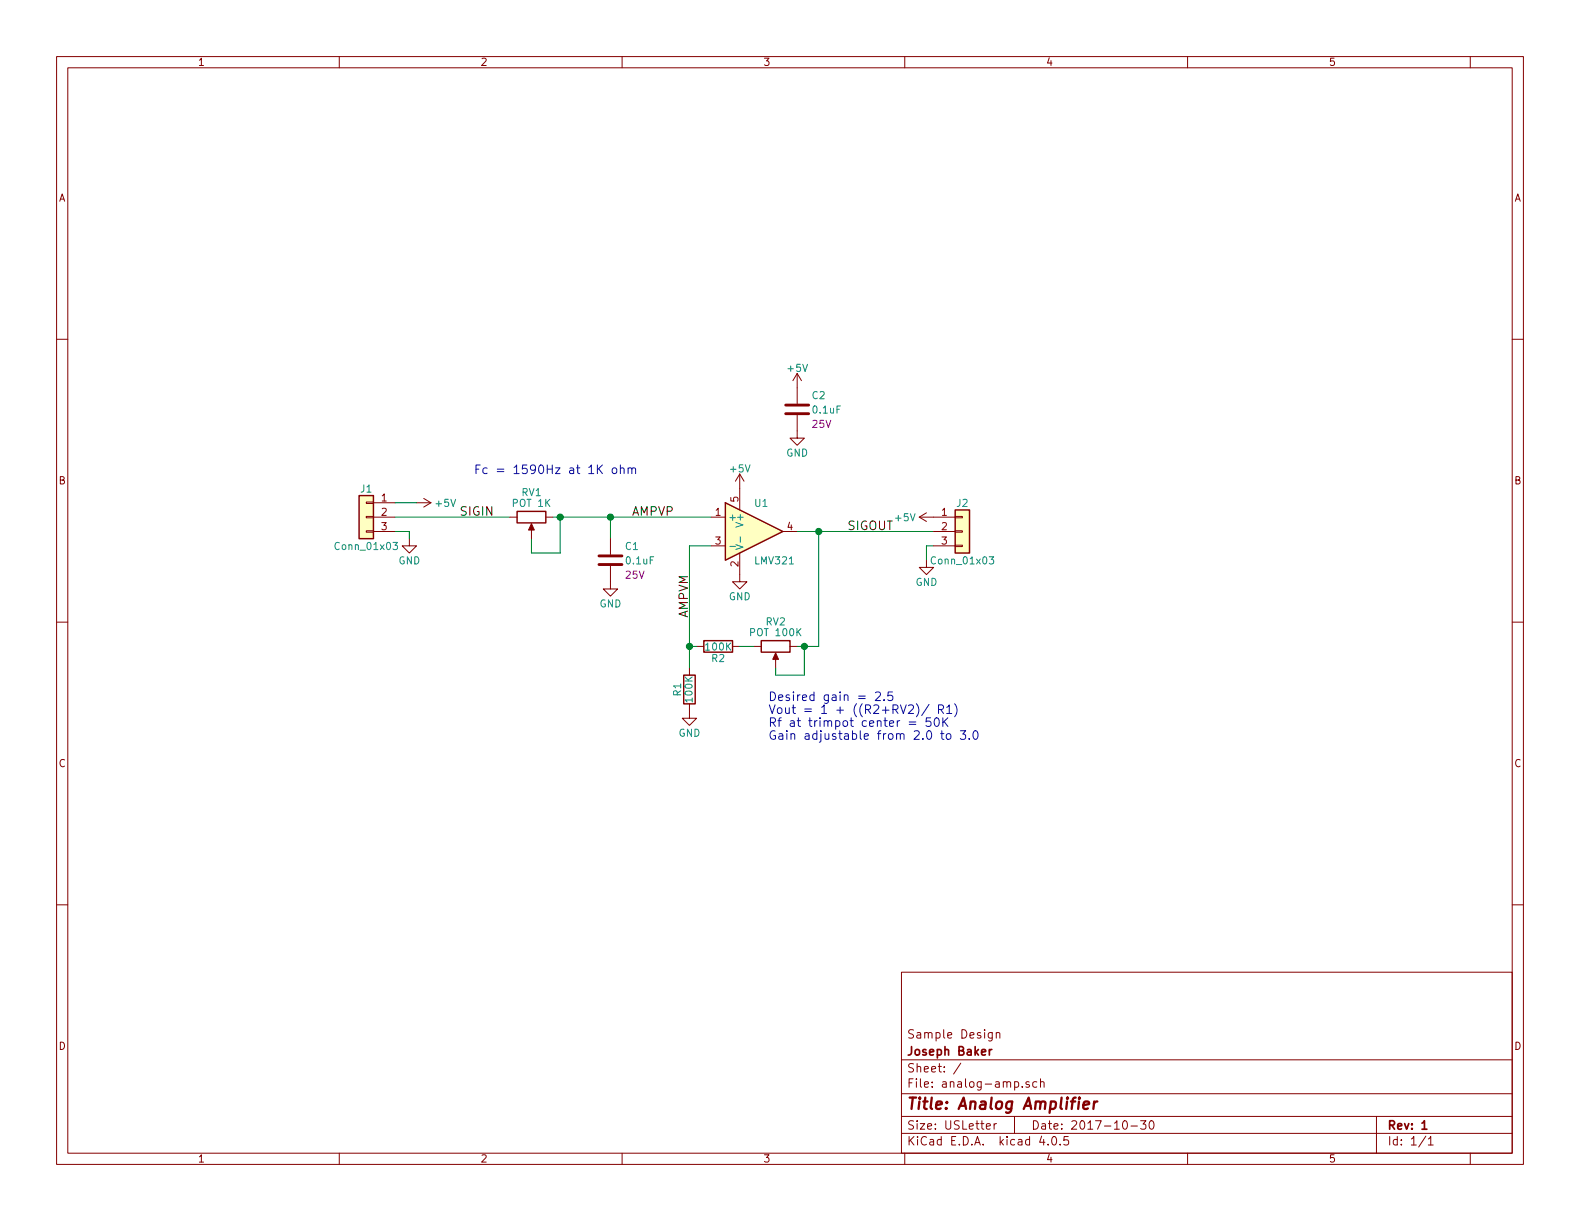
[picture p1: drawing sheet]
EESchema Schematic File Version 2
LIBS:power
LIBS:device
LIBS:switches
LIBS:relays
LIBS:motors
LIBS:transistors
LIBS:conn
LIBS:linear
LIBS:regul
LIBS:74xx
LIBS:cmos4000
LIBS:adc-dac
LIBS:memory
LIBS:xilinx
LIBS:microcontrollers
LIBS:dsp
LIBS:microchip
LIBS:analog_switches
LIBS:motorola
LIBS:texas
LIBS:intel
LIBS:audio
LIBS:interface
LIBS:digital-audio
LIBS:philips
LIBS:display
LIBS:cypress
LIBS:siliconi
LIBS:opto
LIBS:atmel
LIBS:contrib
LIBS:valves
LIBS:analog-amp-cache
EELAYER 25 0
EELAYER END
$Descr USLetter 11000 8500
encoding utf-8
Sheet 1 1
Title "Analog Amplifier"
Date "2017-10-30"
Rev "1"
Comp "Joseph Baker"
Comment1 "Sample Design"
Comment2 ""
Comment3 ""
Comment4 ""
$EndDescr
$Comp
L +5V #PWR5
U 1 1
P 5150 3400
F 0 "#PWR5" H 5150 3250 50  0001 C CNN
F 1 "+5V" H 5150 3540 50  0000 C CNN
F 2 "" H 5150 3400 50  0001 C CNN
F 3 "" H 5150 3400 50  0001 C CNN
	1    5150 3400
	1    0    0    -1  
$EndComp
$Comp
L LMV321 U1
U 1 1
P 5250 3700
F 0 "U1" H 5250 3900 50  0000 L CNN
F 1 "LMV321" H 5250 3500 50  0000 L CNN
F 2 "TO_SOT_Packages_SMD:SOT-23-5" H 5250 3700 50  0001 L CNN
F 3 "http://www.st.com/content/ccc/resource/technical/document/datasheet/fa/2c/e4/1d/5f/74/45/2a/DM00052423.pdf/files/DM00052423.pdf/jcr:content/translations/en.DM00052423.pdf" H 5250 3700 50  0001 C CNN
F 4 "ST" H 5250 3700 60  0001 C CNN "Manufacturer"
F 5 "LMV321LILT" H 5250 3700 60  0001 C CNN "PartNumber"
F 6 "Digi-Key" H 5250 3700 60  0001 C CNN "Supplier"
F 7 "497-13051-1-ND" H 5250 3700 60  0001 C CNN "Supplier PN"
	1    5250 3700
	1    0    0    -1  
$EndComp
$Comp
L GND #PWR6
U 1 1
P 5150 4000
F 0 "#PWR6" H 5150 3750 50  0001 C CNN
F 1 "GND" H 5150 3850 50  0000 C CNN
F 2 "" H 5150 4000 50  0001 C CNN
F 3 "" H 5150 4000 50  0001 C CNN
	1    5150 4000
	1    0    0    -1  
$EndComp
$Comp
L +5V #PWR2
U 1 1
P 2900 3500
F 0 "#PWR2" H 2900 3350 50  0001 C CNN
F 1 "+5V" V 2900 3700 50  0000 C CNN
F 2 "" H 2900 3500 50  0001 C CNN
F 3 "" H 2900 3500 50  0001 C CNN
	1    2900 3500
	0    1    1    0   
$EndComp
$Comp
L GND #PWR1
U 1 1
P 2850 3750
F 0 "#PWR1" H 2850 3500 50  0001 C CNN
F 1 "GND" H 2850 3600 50  0000 C CNN
F 2 "" H 2850 3750 50  0001 C CNN
F 3 "" H 2850 3750 50  0001 C CNN
	1    2850 3750
	1    0    0    -1  
$EndComp
$Comp
L POT RV2
U 1 1
P 5400 4500
F 0 "RV2" V 5225 4500 50  0000 C CNN
F 1 "POT 100K" V 5300 4500 50  0000 C CNN
F 2 "Potentiometers:Potentiometer_Trimmer_Copal_CT-6EP" H 5400 4500 50  0001 C CNN
F 3 "" H 5400 4500 50  0001 C CNN
F 4 "Nidec Copal Electronics" V 5400 4500 60  0001 C CNN "Manufacturer"
F 5 "CT6EP104" V 5400 4500 60  0001 C CNN "PartNumber"
F 6 "Digi-Key" V 5400 4500 60  0001 C CNN "Supplier"
F 7 "CT6EP104-ND" V 5400 4500 60  0001 C CNN "Supplier PN"
	1    5400 4500
	0    1    1    0   
$EndComp
$Comp
L GND #PWR4
U 1 1
P 4800 4950
F 0 "#PWR4" H 4800 4700 50  0001 C CNN
F 1 "GND" H 4800 4800 50  0000 C CNN
F 2 "" H 4800 4950 50  0001 C CNN
F 3 "" H 4800 4950 50  0001 C CNN
	1    4800 4950
	1    0    0    -1  
$EndComp
$Comp
L C C2
U 1 1
P 5550 2850
F 0 "C2" H 5650 2950 50  0000 L CNN
F 1 "0.1uF" H 5650 2850 50  0000 L CNN
F 2 "Capacitors_SMD:C_0402" H 5588 2700 50  0001 C CNN
F 3 "" H 5550 2850 50  0001 C CNN
F 4 "Murata" H 5550 2850 60  0001 C CNN "Manufacturer"
F 5 "GRM155R61E104KA87D" H 5550 2850 60  0001 C CNN "PartNumber"
F 6 "Digi-Key" H 5550 2850 60  0001 C CNN "Supplier"
F 7 "490-5920-1-ND" H 5550 2850 60  0001 C CNN "Supplier PN"
F 8 "25V" H 5650 2750 50  0000 L CNN "Voltage"
	1    5550 2850
	1    0    0    -1  
$EndComp
$Comp
L +5V #PWR7
U 1 1
P 5550 2700
F 0 "#PWR7" H 5550 2550 50  0001 C CNN
F 1 "+5V" H 5550 2840 50  0000 C CNN
F 2 "" H 5550 2700 50  0001 C CNN
F 3 "" H 5550 2700 50  0001 C CNN
	1    5550 2700
	1    0    0    -1  
$EndComp
$Comp
L GND #PWR8
U 1 1
P 5550 3000
F 0 "#PWR8" H 5550 2750 50  0001 C CNN
F 1 "GND" H 5550 2850 50  0000 C CNN
F 2 "" H 5550 3000 50  0001 C CNN
F 3 "" H 5550 3000 50  0001 C CNN
	1    5550 3000
	1    0    0    -1  
$EndComp
$Comp
L GND #PWR3
U 1 1
P 4250 4050
F 0 "#PWR3" H 4250 3800 50  0001 C CNN
F 1 "GND" H 4250 3900 50  0000 C CNN
F 2 "" H 4250 4050 50  0001 C CNN
F 3 "" H 4250 4050 50  0001 C CNN
	1    4250 4050
	1    0    0    -1  
$EndComp
Wire Wire Line
	2900 3500 2750 3500
Wire Wire Line
	2850 3750 2850 3700
Wire Wire Line
	2850 3700 2750 3700
Wire Wire Line
	5550 3700 6500 3700
Wire Wire Line
	5700 4500 5700 3700
Wire Wire Line
	4950 3800 4800 3800
Wire Wire Line
	4800 3800 4800 4650
Wire Wire Line
	2750 3600 3550 3600
Wire Wire Line
	3850 3600 4950 3600
Wire Wire Line
	4250 3600 4250 3750
Connection ~ 4250 3600
$Comp
L Conn_01x03 J1
U 1 1
P 2550 3600
F 0 "J1" H 2550 3800 50  0000 C CNN
F 1 "Conn_01x03" H 2550 3400 50  0000 C CNN
F 2 "Pin_Headers:Pin_Header_Straight_1x03_Pitch2.54mm" H 2550 3600 50  0001 C CNN
F 3 "" H 2550 3600 50  0001 C CNN
F 4 "Wurth Electronics" H 2550 3600 60  0001 C CNN "Maufacturer"
F 5 "61300311121" H 2550 3600 60  0001 C CNN "PartNumber"
F 6 "Digi-Key" H 2550 3600 60  0001 C CNN "Supplier"
F 7 "732-5316-ND" H 2550 3600 60  0001 C CNN "Supplier PN"
	1    2550 3600
	-1   0    0    -1  
$EndComp
$Comp
L +5V #PWR10
U 1 1
P 6500 3600
F 0 "#PWR10" H 6500 3450 50  0001 C CNN
F 1 "+5V" V 6500 3800 50  0000 C CNN
F 2 "" H 6500 3600 50  0001 C CNN
F 3 "" H 6500 3600 50  0001 C CNN
	1    6500 3600
	0    -1   1    0   
$EndComp
$Comp
L GND #PWR9
U 1 1
P 6450 3900
F 0 "#PWR9" H 6450 3650 50  0001 C CNN
F 1 "GND" H 6450 3750 50  0000 C CNN
F 2 "" H 6450 3900 50  0001 C CNN
F 3 "" H 6450 3900 50  0001 C CNN
	1    6450 3900
	1    0    0    -1  
$EndComp
Wire Wire Line
	6500 3800 6450 3800
Wire Wire Line
	6450 3800 6450 3900
Connection ~ 5700 3700
Text Notes 5350 5150 0    60   ~ 0
Desired gain = 2.5\nVout = 1 + ((R2+RV2)/ R1)\nRf at trimpot center = 50K\nGain adjustable from 2.0 to 3.0
Text Notes 3300 3300 0    60   ~ 0
Fc = 1590Hz at 1K ohm
Text Label 3200 3600 0    60   ~ 0
SIGIN
Text Label 4400 3600 0    60   ~ 0
AMPVP
Text Label 4800 4300 1    60   ~ 0
AMPVM
Text Label 5900 3700 0    60   ~ 0
SIGOUT
Wire Wire Line
	3700 3750 3700 3850
Wire Wire Line
	3700 3850 3900 3850
Wire Wire Line
	3900 3850 3900 3600
Connection ~ 3900 3600
$Comp
L C C1
U 1 1
P 4250 3900
F 0 "C1" H 4350 4000 50  0000 L CNN
F 1 "0.1uF" H 4350 3900 50  0000 L CNN
F 2 "Capacitors_SMD:C_0402" H 4288 3750 50  0001 C CNN
F 3 "" H 4250 3900 50  0001 C CNN
F 4 "Murata" H 4250 3900 60  0001 C CNN "Manufacturer"
F 5 "GRM155R61E104KA87D" H 4250 3900 60  0001 C CNN "PartNumber"
F 6 "Digi-Key" H 4250 3900 60  0001 C CNN "Supplier"
F 7 "490-5920-1-ND" H 4250 3900 60  0001 C CNN "Supplier PN"
F 8 "25V" H 4350 3800 50  0000 L CNN "Voltage"
	1    4250 3900
	1    0    0    -1  
$EndComp
$Comp
L R R2
U 1 1
P 5000 4500
F 0 "R2" V 5080 4500 50  0000 C CNN
F 1 "100K" V 5000 4500 50  0000 C CNN
F 2 "Resistors_SMD:R_0402" V 4930 4500 50  0001 C CNN
F 3 "" H 5000 4500 50  0001 C CNN
F 4 "Stackpole" V 5000 4500 60  0001 C CNN "Manufacturer"
F 5 "RMCF0402FT100K" V 5000 4500 60  0001 C CNN "PartNumber"
F 6 "Digi-Key" V 5000 4500 60  0001 C CNN "Supplier"
F 7 "RMCF0402FT100KCT-ND" V 5000 4500 60  0001 C CNN "Supplier PN"
	1    5000 4500
	0    1    1    0   
$EndComp
Wire Wire Line
	4850 4500 4800 4500
Connection ~ 4800 4500
Wire Wire Line
	5250 4500 5150 4500
Wire Wire Line
	5400 4650 5400 4700
Wire Wire Line
	5400 4700 5600 4700
Wire Wire Line
	5600 4700 5600 4500
Wire Wire Line
	5550 4500 5700 4500
Connection ~ 5600 4500
$Comp
L R R1
U 1 1
P 4800 4800
F 0 "R1" V 4880 4800 50  0000 C CNN
F 1 "100K" V 4800 4800 50  0000 C CNN
F 2 "Resistors_SMD:R_0402" V 4730 4800 50  0001 C CNN
F 3 "" H 4800 4800 50  0001 C CNN
F 4 "Stackpole" V 4800 4800 60  0001 C CNN "Manufacturer"
F 5 "RMCF0402FT100K" V 4800 4800 60  0001 C CNN "PartNumber"
F 6 "Digi-Key" V 4800 4800 60  0001 C CNN "Supplier"
F 7 "RMCF0402FT100KCT-ND" V 4800 4800 60  0001 C CNN "Supplier PN"
	1    4800 4800
	-1   0    0    1   
$EndComp
$Comp
L POT RV1
U 1 1
P 3700 3600
F 0 "RV1" V 3525 3600 50  0000 C CNN
F 1 "POT 1K" V 3600 3600 50  0000 C CNN
F 2 "Potentiometers:Potentiometer_Trimmer_Copal_CT-6EP" H 3700 3600 50  0001 C CNN
F 3 "" H 3700 3600 50  0001 C CNN
F 4 "Nidec Copal Electronics" V 3700 3600 60  0001 C CNN "Manufacturer"
F 5 "CT6EP102" V 3700 3600 60  0001 C CNN "PartNumber"
F 6 "Digi-Key" V 3700 3600 60  0001 C CNN "Supplier"
F 7 "CT6EP102-ND" V 3700 3600 60  0001 C CNN "Supplier PN"
	1    3700 3600
	0    1    1    0   
$EndComp
$Comp
L Conn_01x03 J2
U 1 1
P 6700 3700
F 0 "J2" H 6700 3900 50  0000 C CNN
F 1 "Conn_01x03" H 6700 3500 50  0000 C CNN
F 2 "Pin_Headers:Pin_Header_Straight_1x03_Pitch2.54mm" H 6700 3700 50  0001 C CNN
F 3 "" H 6700 3700 50  0001 C CNN
F 4 "Wurth Electronics" H 6700 3700 60  0001 C CNN "Maufacturer"
F 5 "61300311121" H 6700 3700 60  0001 C CNN "PartNumber"
F 6 "Digi-Key" H 6700 3700 60  0001 C CNN "Supplier"
F 7 "732-5316-ND" H 6700 3700 60  0001 C CNN "Supplier PN"
	1    6700 3700
	1    0    0    -1  
$EndComp
$EndSCHEMATC
